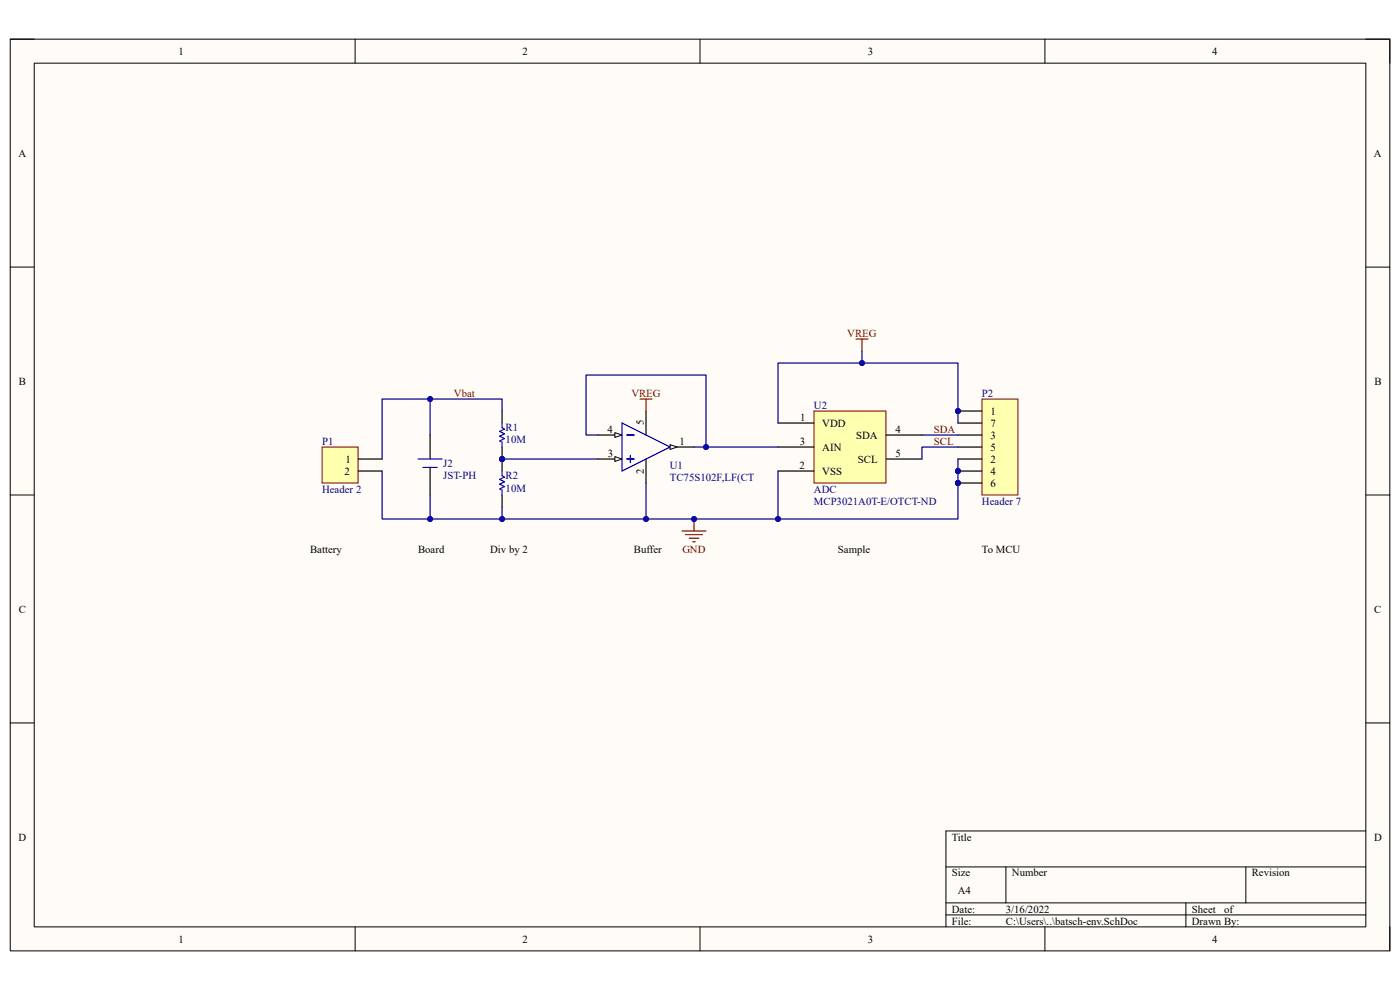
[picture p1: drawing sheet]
<svg xmlns="http://www.w3.org/2000/svg" width="297mm" height="210mm" viewBox="0 0 297 210" stroke-linecap="round" stroke-linejoin="round" font-family="sans-serif">
<path d="M2.2 8.3h292.7v193.4h-292.7z" fill-rule="evenodd" fill="#fffcf8"/>
<path d="M2.2 8.3h292.7v193.4h-292.7z" fill="none" stroke="#000" stroke-width=".21"/>
<path d="M7.3 13.4h282.5v183.2h-282.5z" fill-rule="evenodd" fill="#fffcf8"/>
<g fill="none" stroke="#000" stroke-width=".21">
<path d="M2.2 8.3h5.1M7.3 13.4h282.5v183.2h-282.5zM75.3 8.3v5.1M148.5 8.3v5.1M221.7 8.3v5.1M289.8 8.3h5.1v5.1M2.2 56.7h5.1M289.8 56.7h5.1M2.2 105h5.1M289.8 105h5.1M2.2 153.4h5.1M289.8 153.4h5.1"/>
<path d="M289.8 176.3h-89.1v20.3M75.3 196.6v5.1M148.5 196.6v5.1M200.7 183.9h89.1M200.7 191.5h89.1M200.7 194.1h89.1M213.4 183.9v7.6M221.7 196.6v5.1M251.6 191.5v5.1M264.3 183.9v7.6M294.9 196.6v5.1"/>
</g>
<circle cx="203.2" cy="87.2" r=".51" fill="#000080"/>
<circle cx="203.2" cy="87.2" r=".51" fill="none" stroke="#000080" stroke-width=".21"/>
<circle cx="203.2" cy="99.9" r=".51" fill="#000080"/>
<circle cx="203.2" cy="99.9" r=".51" fill="none" stroke="#000080" stroke-width=".21"/>
<circle cx="203.2" cy="102.5" r=".51" fill="#000080"/>
<circle cx="203.2" cy="102.5" r=".51" fill="none" stroke="#000080" stroke-width=".21"/>
<path d="M208.3 84.7h7.7v20.3h-7.7z" fill-rule="evenodd" fill="#ffffb0"/>
<path d="M208.3 84.7h7.7v20.3h-7.7z" fill="none" stroke="#800000" stroke-width=".21"/>
<path d="M203.2 87.2h5.1" fill="none" stroke="#000" stroke-width=".25"/>
<circle cx="203.2" cy="87.2" r=".51" fill="#000080"/>
<circle cx="203.2" cy="87.2" r=".51" fill="none" stroke="#000080" stroke-width=".21"/>
<path d="M203.2 97.4h5.1M203.2 92.3h5.1M203.2 99.9h5.1" fill="none" stroke="#000" stroke-width=".25"/>
<circle cx="203.2" cy="99.9" r=".51" fill="#000080"/>
<circle cx="203.2" cy="99.9" r=".51" fill="none" stroke="#000080" stroke-width=".21"/>
<path d="M203.2 94.8h5.1M203.2 102.5h5.1" fill="none" stroke="#000" stroke-width=".25"/>
<circle cx="203.2" cy="102.5" r=".51" fill="#000080"/>
<circle cx="203.2" cy="102.5" r=".51" fill="none" stroke="#000080" stroke-width=".21"/>
<path d="M91.2 92.3v5.1M91.2 99.2v5.8M203.2 89.7h5.1" fill="none" stroke="#000" stroke-width=".25"/>
<path d="M181.6 71.9h2.5M182.9 71.9v2.6" fill="none" stroke="#800000" stroke-width=".25"/>
<path d="M88.7 97.4h5.1M89.7 99.2h3.1" fill="none" stroke="#00f" stroke-width=".25"/>
<circle cx="106.5" cy="97.4" r=".51" fill="#000080"/>
<circle cx="106.5" cy="97.4" r=".51" fill="none" stroke="#000080" stroke-width=".21"/>
<path d="M106.5 94.8v2.6" fill="none" stroke="#000" stroke-width=".25"/>
<circle cx="106.5" cy="97.4" r=".51" fill="#000080"/>
<circle cx="106.5" cy="97.4" r=".51" fill="none" stroke="#000080" stroke-width=".21"/>
<path d="M106.5 87.2v2.5" fill="none" stroke="#000" stroke-width=".25"/>
<path d="M106.5 89.7v1.1l.5 .2-1 .5 1 .5-1 .5 1 .5-1 .6 .5 .2v1" fill="none" stroke="#00f" stroke-width=".25"/>
<circle cx="106.5" cy="97.4" r=".51" fill="#000080"/>
<circle cx="106.5" cy="97.4" r=".51" fill="none" stroke="#000080" stroke-width=".21"/>
<path d="M106.5 97.4v2.5M106.5 105v2.6" fill="none" stroke="#000" stroke-width=".25"/>
<circle cx="106.5" cy="97.4" r=".51" fill="#000080"/>
<circle cx="106.5" cy="97.4" r=".51" fill="none" stroke="#000080" stroke-width=".21"/>
<path d="M106.5 99.9v1l.5 .3-1 .5 1 .5-1 .5 1 .5-1 .5 .5 .3v1" fill="none" stroke="#00f" stroke-width=".25"/>
<path d="M144.7 112.6h5.1M145.5 113.4h3.5M146.2 114.2h2.1M147 114.9h.5M147.2 110.1v2.5" fill="none" stroke="#800000" stroke-width=".25"/>
<circle cx="147.2" cy="110.1" r=".51" fill="#000080"/>
<circle cx="147.2" cy="110.1" r=".51" fill="none" stroke="#000080" stroke-width=".21"/>
<path d="M126.9 92.3h5.1" fill="none" stroke="#000" stroke-width=".25"/>
<path d="M130.4 91.8l1.6 .5-1.6 .5z" fill="#f8fcff"/>
<path d="M130.4 91.8l1.6 .5-1.6 .5z" fill="none" stroke="#000" stroke-width=".21"/>
<path d="M126.9 97.4h5.1" fill="none" stroke="#000" stroke-width=".25"/>
<path d="M130.4 96.9l1.6 .5-1.6 .5z" fill="#f8fcff"/>
<path d="M130.4 96.9l1.6 .5-1.6 .5z" fill="none" stroke="#000" stroke-width=".21"/>
<path d="M142.1 94.8h5.1" fill="none" stroke="#000" stroke-width=".25"/>
<path d="M142.1 94.3l1.6 .5-1.6 .5z" fill="#f8fcff"/>
<path d="M142.1 94.3l1.6 .5-1.6 .5z" fill="none" stroke="#000" stroke-width=".21"/>
<path d="M137.1 87.2v5.1M137.1 97.4v5.1" fill="none" stroke="#000" stroke-width=".25"/>
<path d="M132 89.7l10.1 5.1-10.1 5.1zM133 92.3h1.5M133 97.4h1.5M133.7 96.6v1.5" fill="none" stroke="#00f" stroke-width=".25"/>
<path d="M135.8 84.7h2.5M137.1 84.7v2.5" fill="none" stroke="#800000" stroke-width=".25"/>
<path d="M172.7 87.2h15.3v15.3h-15.3z" fill-rule="evenodd" fill="#ffffb0"/>
<path d="M172.7 87.2h15.3v15.3h-15.3z" fill="none" stroke="#800000" stroke-width=".21"/>
<path d="M165.1 89.7h7.6M165.1 99.9h7.6M165.1 94.8h7.6M188 97.4h7.6M188 92.3h7.6" fill="none" stroke="#000" stroke-width=".25"/>
<path d="M165.1 99.9v10.2" fill="none" stroke="#000080" stroke-width=".25"/>
<circle cx="165" cy="110.1" r=".51" fill="#000080"/>
<circle cx="165" cy="110.1" r=".51" fill="none" stroke="#000080" stroke-width=".21"/>
<path d="M106.5 97.4h20.4" fill="none" stroke="#000080" stroke-width=".25"/>
<circle cx="106.5" cy="97.4" r=".51" fill="#000080"/>
<circle cx="106.5" cy="97.4" r=".51" fill="none" stroke="#000080" stroke-width=".21"/>
<path d="M137.1 102.5v7.6" fill="none" stroke="#000080" stroke-width=".25"/>
<circle cx="137.1" cy="110.1" r=".51" fill="#000080"/>
<circle cx="137.1" cy="110.1" r=".51" fill="none" stroke="#000080" stroke-width=".21"/>
<path d="M126.9 92.3h-2.6v-12.7h25.5v15.2" fill="none" stroke="#000080" stroke-width=".25"/>
<circle cx="149.8" cy="94.8" r=".51" fill="#000080"/>
<circle cx="149.8" cy="94.8" r=".51" fill="none" stroke="#000080" stroke-width=".21"/>
<path d="M106.5 87.2v-2.5h-15.3v7.6" fill="none" stroke="#000080" stroke-width=".25"/>
<circle cx="91.2" cy="84.7" r=".51" fill="#000080"/>
<circle cx="91.2" cy="84.7" r=".51" fill="none" stroke="#000080" stroke-width=".21"/>
<path d="M106.5 107.6v2.5" fill="none" stroke="#000080" stroke-width=".25"/>
<circle cx="106.5" cy="110.1" r=".51" fill="#000080"/>
<circle cx="106.5" cy="110.1" r=".51" fill="none" stroke="#000080" stroke-width=".21"/>
<path d="M203.2 97.4v5.1" fill="none" stroke="#000080" stroke-width=".25"/>
<circle cx="203.2" cy="99.9" r=".51" fill="#000080"/>
<circle cx="203.2" cy="99.9" r=".51" fill="none" stroke="#000080" stroke-width=".21"/>
<circle cx="203.2" cy="102.5" r=".51" fill="#000080"/>
<circle cx="203.2" cy="102.5" r=".51" fill="none" stroke="#000080" stroke-width=".21"/>
<path d="M182.9 74.5v2.5" fill="none" stroke="#000080" stroke-width=".25"/>
<circle cx="182.9" cy="77" r=".51" fill="#000080"/>
<circle cx="182.9" cy="77" r=".51" fill="none" stroke="#000080" stroke-width=".21"/>
<path d="M91.2 84.7h-10.1v12.7" fill="none" stroke="#000080" stroke-width=".25"/>
<circle cx="91.2" cy="84.7" r=".51" fill="#000080"/>
<circle cx="91.2" cy="84.7" r=".51" fill="none" stroke="#000080" stroke-width=".21"/>
<path d="M81.1 99.9v10.2h10.1" fill="none" stroke="#000080" stroke-width=".25"/>
<circle cx="91.2" cy="110.1" r=".51" fill="#000080"/>
<circle cx="91.2" cy="110.1" r=".51" fill="none" stroke="#000080" stroke-width=".21"/>
<path d="M68.3 94.8h7.7v7.7h-7.7z" fill-rule="evenodd" fill="#ffffb0"/>
<path d="M68.3 94.8h7.7v7.7h-7.7z" fill="none" stroke="#800000" stroke-width=".21"/>
<path d="M76 97.4h5.1M76 99.9h5.1" fill="none" stroke="#000" stroke-width=".25"/>
<path d="M195.6 92.3h7.6M203.2 94.8h-7.6v2.6M203.2 102.5v7.6h-112v-5.1" fill="none" stroke="#000080" stroke-width=".25"/>
<circle cx="203.2" cy="102.5" r=".51" fill="#000080"/>
<circle cx="203.2" cy="102.5" r=".51" fill="none" stroke="#000080" stroke-width=".21"/>
<circle cx="165" cy="110.1" r=".51" fill="#000080"/>
<circle cx="165" cy="110.1" r=".51" fill="none" stroke="#000080" stroke-width=".21"/>
<circle cx="147.2" cy="110.1" r=".51" fill="#000080"/>
<circle cx="147.2" cy="110.1" r=".51" fill="none" stroke="#000080" stroke-width=".21"/>
<circle cx="137.1" cy="110.1" r=".51" fill="#000080"/>
<circle cx="137.1" cy="110.1" r=".51" fill="none" stroke="#000080" stroke-width=".21"/>
<circle cx="106.5" cy="110.1" r=".51" fill="#000080"/>
<circle cx="106.5" cy="110.1" r=".51" fill="none" stroke="#000080" stroke-width=".21"/>
<circle cx="91.2" cy="110.1" r=".51" fill="#000080"/>
<circle cx="91.2" cy="110.1" r=".51" fill="none" stroke="#000080" stroke-width=".21"/>
<path d="M147.2 94.8h17.9" fill="none" stroke="#000080" stroke-width=".25"/>
<circle cx="149.8" cy="94.8" r=".51" fill="#000080"/>
<circle cx="149.8" cy="94.8" r=".51" fill="none" stroke="#000080" stroke-width=".21"/>
<path d="M165.1 89.7v-12.7h38.1v12.7" fill="none" stroke="#000080" stroke-width=".25"/>
<circle cx="182.9" cy="77" r=".51" fill="#000080"/>
<circle cx="182.9" cy="77" r=".51" fill="none" stroke="#000080" stroke-width=".21"/>
<circle cx="203.2" cy="87.2" r=".51" fill="#000080"/>
<circle cx="203.2" cy="87.2" r=".51" fill="none" stroke="#000080" stroke-width=".21"/>
<g font-size="2.3">
<text x="37.9" y="11.6">1</text>
<text x="110.9" y="11.6">2</text>
<text x="184.1" y="11.6">3</text>
<text x="257.2" y="11.6">4</text>
<text x="3.9" y="33.2">A</text>
<text x="291.5" y="33.2">A</text>
<text x="4" y="81.6">B</text>
<text x="291.6" y="81.6">B</text>
<text x="169.8" y="89.2">1</text>
<text x="210.1" y="88">1</text>
<text x="128.9" y="91.8">4</text>
<text x="136.6" y="90.3" transform="rotate(-90 136.6 90.3)">5</text>
<text x="144.2" y="94.3">1</text>
<text x="169.7" y="94.3">3</text>
<text x="174.5" y="90.5">VDD</text>
<text x="174.5" y="95.6">AIN</text>
<text x="181.6" y="93">SDA</text>
<text x="190" y="91.8">4</text>
<text x="210.1" y="93">3</text>
<text x="210.1" y="95.6">5</text>
<text x="210.1" y="90.5">7</text>
<text x="73.1" y="100.7">2</text>
<text x="73.3" y="98.1">1</text>
<text x="128.9" y="96.9">3</text>
<text x="136.6" y="100.5" transform="rotate(-90 136.6 100.5)">2</text>
<text x="169.6" y="99.4">2</text>
<text x="174.5" y="100.7">VSS</text>
<text x="182" y="98.1">SCL</text>
<text x="190" y="96.9">5</text>
<text x="210.1" y="98.1">2</text>
<text x="210.1" y="100.7">4</text>
<text x="210.1" y="103.2">6</text>
<text x="65.8" y="117.2">Battery</text>
<text x="88.7" y="117.2">Board</text>
<text x="104" y="117.2">Div by 2</text>
<text x="134.5" y="117.2">Buffer</text>
<text x="177.8" y="117.2">Sample</text>
<text x="208.3" y="117.2">To MCU</text>
<text x="4" y="130">C</text>
<text x="291.5" y="130">C</text>
<text x="3.9" y="178.3">D</text>
<text x="201.9" y="178.3">Title</text>
<text x="291.5" y="178.3">D</text>
<text x="201.9" y="185.9">Size</text>
<text x="214.7" y="185.9">Number</text>
<text x="265.6" y="185.9">Revision</text>
<text x="203.2" y="189.7">A4</text>
<text x="201.9" y="193.6">Date:</text>
<text x="201.9" y="196.1">File:</text>
<text x="213.4" y="193.6">3/16/2022</text>
<text x="213.4" y="196.1">C:\Users\..\batsch-env.SchDoc</text>
<text x="252.9" y="196.1">Drawn By:</text>
<text x="252.9" y="193.6">Sheet</text>
<text x="259.7" y="193.6">of</text>
<text x="37.9" y="199.9">1</text>
<text x="110.9" y="199.9">2</text>
<text x="184.1" y="199.9">3</text>
<text x="257.2" y="199.9">4</text>
</g>
<g font-size="2.3" fill="#800000">
<text x="179.7" y="71.4">VREG</text>
<text x="96.3" y="84.2">Vbat</text>
<text x="133.9" y="84.2">VREG</text>
<text x="198.1" y="91.8">SDA</text>
<text x="198.1" y="94.3">SCL</text>
<text x="144.8" y="117.2">GND</text>
</g>
<g font-size="2.3" fill="#000080">
<text x="172.7" y="86.7">U2</text>
<text x="208.3" y="84.2">P2</text>
<text x="68.3" y="94.3">P1</text>
<text x="107.3" y="94.1">10M</text>
<text x="107.3" y="91.5">R1</text>
<text x="94" y="99.1">J2</text>
<text x="94" y="101.7">JST-PH</text>
<text x="107.3" y="101.7">R2</text>
<text x="142.1" y="99.4">U1</text>
<text x="142.1" y="101.9">TC75S102F,LF(CT</text>
<text x="68.3" y="104.5">Header 2</text>
<text x="107.3" y="104.3">10M</text>
<text x="172.7" y="107.1">MCP3021A0T-E/OTCT-ND</text>
<text x="172.7" y="104.5">ADC</text>
<text x="208.3" y="107.1">Header 7</text>
</g>
</svg>
